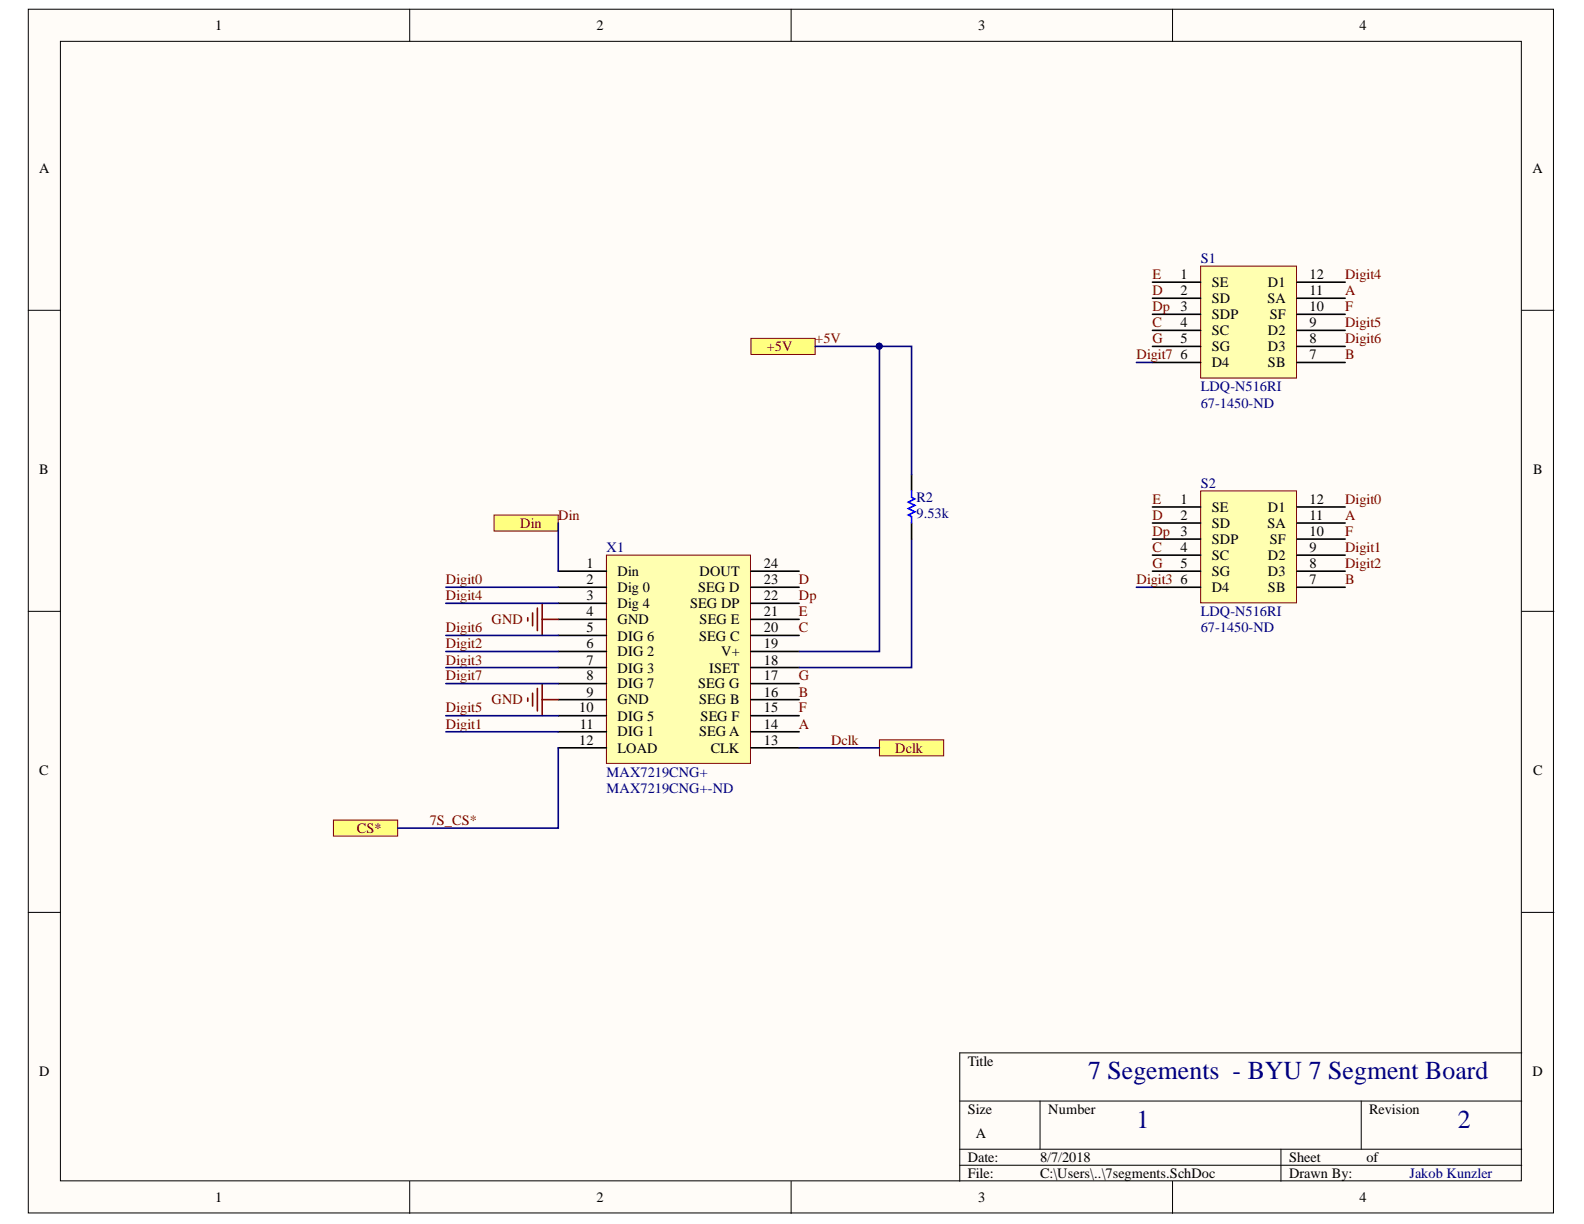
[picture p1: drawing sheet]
<svg xmlns="http://www.w3.org/2000/svg" width="279mm" height="216mm" viewBox="0 0 279 216" stroke-linecap="round" stroke-linejoin="round" font-family="sans-serif">
<g fill="#fffcf8" stroke="#000" stroke-width=".18">
<path d="M5 1.6h269v212.4h-269z"/>
<path d="M10.7 7.3h257.6v201h-257.6z"/>
</g>
<g fill="none" stroke="#000" stroke-width=".18">
<path d="M72.3 1.6v5.7M139.5 1.6v5.7M206.8 1.6v5.7M5 54.7h5.7M268.4 54.7h5.7M5 107.8h5.7M268.4 107.8h5.7M5 160.9h5.7M268.4 160.9h5.7M169.3 194.2h99.1M183.5 194.2v8.5M240.1 194.2v8.5"/>
<path d="M268.4 185.7h-99.1v22.7M72.3 208.4v5.6M139.5 208.4v5.6M169.3 202.7h99.1M169.3 205.5h99.1M206.8 208.4v5.6M225.9 202.7v5.7"/>
</g>
<path d="M107 97.9h25.4v36.8h-25.4z" fill="#ffffb0" stroke="#800000" stroke-width=".18"/>
<g fill="none" stroke="#000" stroke-width=".28">
<path d="M98.5 100.8h8.5M98.5 103.6h8.5M98.5 106.4h8.5M98.5 109.2h8.5M98.5 112.1h8.5M98.5 114.9h8.5M98.5 117.7h8.5M132.5 100.8h8.5M132.5 103.6h8.5M132.5 106.4h8.5M132.5 109.2h8.5M132.5 112.1h8.5"/>
<path d="M132.5 114.9h8.5M132.5 117.7h8.5M98.5 120.6h8.5M98.5 123.4h8.5M98.5 126.2h8.5M98.5 129.1h8.5M98.5 131.9h8.5M132.5 120.6h8.5M132.5 123.4h8.5M132.5 126.2h8.5M132.5 129.1h8.5M132.5 131.9h8.5"/>
</g>
<g fill="#ffff80" stroke="#800000" stroke-width=".18">
<path d="M87.1 90.8h11.4v2.9h-11.4z" fill-rule="evenodd"/>
<path d="M58.8 144.7h11.3v2.8h-11.3z" fill-rule="evenodd"/>
<path d="M155.1 130.5h11.4v2.8h-11.4z" fill-rule="evenodd"/>
<path d="M132.5 59.7h11.3v2.8h-11.3z" fill-rule="evenodd"/>
</g>
<path d="M93.1 109v.5M93.9 108.1v2.3M94.8 107.3v3.9M95.6 106.4v5.7M95.6 109.2h2.9M93.1 123.1v.6M93.9 122.3v2.2M94.8 121.4v4M95.6 120.6v5.6M95.6 123.4h2.9" fill="none" stroke="#800000" stroke-width=".28"/>
<path d="M211.8 46.9h16.9v19.8h-16.9z" fill="#ffffb0" stroke="#800000" stroke-width=".18"/>
<path d="M203.3 49.8h8.5M203.3 52.6h8.5M203.3 55.4h8.5M203.3 58.3h8.5M228.8 49.8h8.5M228.8 52.6h8.5M228.8 55.4h8.5M228.8 58.3h8.5M203.3 61.1h8.5M203.3 63.9h8.5M228.8 61.1h8.5M228.8 63.9h8.5" fill="none" stroke="#000" stroke-width=".28"/>
<path d="M211.8 86.6h16.9v19.7h-16.9z" fill="#ffffb0" stroke="#800000" stroke-width=".18"/>
<g fill="none" stroke="#000" stroke-width=".28">
<path d="M160.8 83.8v2.8M160.8 92.3v2.8M203.3 89.4h8.5M203.3 92.3h8.5M203.3 95.1h8.5M203.3 97.9h8.5M228.8 89.4h8.5M228.8 92.3h8.5M228.8 95.1h8.5M228.8 97.9h8.5M203.3 100.8h8.5M203.3 103.6h8.5"/>
<path d="M228.8 100.8h8.5M228.8 103.6h8.5"/>
</g>
<g fill="none" stroke="#000080" stroke-width=".28">
<path d="M143.8 61.1h17v22.7M155.1 61.1v53.8h-14.1M200.4 63.9h2.9M98.5 92.3v8.5M160.8 95.1v22.6h-19.8M78.6 103.6h19.9M78.6 106.4h19.9M78.6 112.1h19.9M78.6 117.7h19.9M78.6 114.9h19.9M200.4 103.6h2.9M78.6 120.6h19.9"/>
<path d="M78.6 129.1h19.9M78.6 126.2h19.9M98.5 131.9v14.2h-28.4M141 131.9h14.1"/>
</g>
<circle cx="155.1" cy="61.1" r=".52" fill="#000080" stroke="#000080" stroke-width=".18"/>
<path d="M160.8 86.6v1.1l.6 .3-1.2 .6 1.2 .5-1.2 .6 1.2 .6-1.2 .5 .6 .3v1.2" fill="none" stroke="#00f" stroke-width=".28"/>
<g font-size="4.6" fill="#000080">
<text x="191.9" y="190.4">7 Segements - BYU 7 Segment Board</text>
<text x="200.5" y="198.9">1</text>
<text x="257.1" y="198.9">2</text>
</g>
<g font-size="2.5">
<text x="38" y="5.3">1</text>
<text x="105.2" y="5.3">2</text>
<text x="172.6" y="5.3">3</text>
<text x="239.8" y="5.3">4</text>
<text x="6.9" y="30.4">A</text>
<text x="270.3" y="30.4">A</text>
<text x="208.3" y="49.2">1</text>
<text x="208.3" y="52">2</text>
<text x="213.8" y="50.7">SE</text>
<text x="213.8" y="53.5">SD</text>
<text x="223.6" y="53.5">SA</text>
<text x="223.6" y="50.7">D1</text>
<text x="231" y="52">11</text>
<text x="231" y="49.2">12</text>
<text x="208.3" y="54.9">3</text>
<text x="208.3" y="57.7">4</text>
<text x="213.8" y="56.3">SDP</text>
<text x="213.8" y="59.1">SC</text>
<text x="223.6" y="59.1">D2</text>
<text x="224" y="56.3">SF</text>
<text x="231" y="57.7">9</text>
<text x="231" y="54.9">10</text>
<text x="208.3" y="60.6">5</text>
<text x="208.3" y="63.3">6</text>
<text x="213.8" y="62">SG</text>
<text x="213.8" y="64.8">D4</text>
<text x="223.6" y="64.8">SB</text>
<text x="223.6" y="62">D3</text>
<text x="231" y="63.3">7</text>
<text x="231" y="60.6">8</text>
<text x="6.9" y="83.6">B</text>
<text x="270.4" y="83.6">B</text>
<text x="208.3" y="88.9">1</text>
<text x="231" y="88.9">12</text>
<text x="208.3" y="91.7">2</text>
<text x="208.3" y="94.5">3</text>
<text x="213.8" y="90.3">SE</text>
<text x="213.8" y="93.1">SD</text>
<text x="213.8" y="96">SDP</text>
<text x="223.6" y="93.1">SA</text>
<text x="223.6" y="90.3">D1</text>
<text x="224" y="96">SF</text>
<text x="231" y="94.5">10</text>
<text x="231" y="91.7">11</text>
<text x="103.4" y="100.2">1</text>
<text x="108.9" y="101.7">Din</text>
<text x="123.4" y="101.7">DOUT</text>
<text x="134.7" y="100.2">24</text>
<text x="208.3" y="97.3">4</text>
<text x="208.3" y="100.2">5</text>
<text x="213.8" y="98.8">SC</text>
<text x="213.8" y="101.7">SG</text>
<text x="223.6" y="101.7">D3</text>
<text x="223.6" y="98.8">D2</text>
<text x="231" y="100.2">8</text>
<text x="231" y="97.3">9</text>
<text x="103.4" y="103">2</text>
<text x="103.4" y="105.9">3</text>
<text x="108.9" y="104.4">Dig 0</text>
<text x="108.9" y="107.3">Dig 4</text>
<text x="121.7" y="107.3">SEG DP</text>
<text x="123.2" y="104.4">SEG D</text>
<text x="134.7" y="105.9">22</text>
<text x="134.7" y="103">23</text>
<text x="208.3" y="103">6</text>
<text x="213.8" y="104.4">D4</text>
<text x="223.6" y="104.4">SB</text>
<text x="231" y="103">7</text>
<text x="103.4" y="108.7">4</text>
<text x="103.4" y="111.5">5</text>
<text x="108.9" y="110.1">GND</text>
<text x="108.9" y="113">DIG 6</text>
<text x="123.3" y="113">SEG C</text>
<text x="123.4" y="110.1">SEG E</text>
<text x="134.7" y="111.5">20</text>
<text x="134.7" y="108.7">21</text>
<text x="103.4" y="114.3">6</text>
<text x="103.4" y="117.2">7</text>
<text x="108.9" y="115.8">DIG 2</text>
<text x="108.9" y="118.6">DIG 3</text>
<text x="125.1" y="118.6">ISET</text>
<text x="127.2" y="115.8">V+</text>
<text x="134.7" y="117.2">18</text>
<text x="134.7" y="114.3">19</text>
<text x="102.2" y="125.7">10</text>
<text x="103.4" y="120">8</text>
<text x="103.4" y="122.9">9</text>
<text x="108.9" y="121.4">DIG 7</text>
<text x="108.9" y="124.2">GND</text>
<text x="123.2" y="121.4">SEG G</text>
<text x="123.3" y="124.2">SEG B</text>
<text x="134.7" y="125.7">15</text>
<text x="134.7" y="122.9">16</text>
<text x="134.7" y="120">17</text>
<text x="102.2" y="131.3">12</text>
<text x="102.3" y="128.5">11</text>
<text x="108.9" y="127.1">DIG 5</text>
<text x="108.9" y="129.9">DIG 1</text>
<text x="123.3" y="129.9">SEG A</text>
<text x="123.6" y="127.1">SEG F</text>
<text x="134.7" y="131.3">13</text>
<text x="134.7" y="128.5">14</text>
<text x="6.9" y="136.7">C</text>
<text x="108.9" y="132.8">LOAD</text>
<text x="125.4" y="132.8">CLK</text>
<text x="270.4" y="136.7">C</text>
<text x="6.9" y="189.8">D</text>
<text x="170.7" y="188">Title</text>
<text x="270.3" y="189.8">D</text>
<text x="170.7" y="196.5">Size</text>
<text x="184.9" y="196.5">Number</text>
<text x="241.5" y="196.5">Revision</text>
<text x="172.1" y="200.8">A</text>
<text x="170.7" y="205">Date:</text>
<text x="170.7" y="207.8">File:</text>
<text x="183.5" y="205">8/7/2018</text>
<text x="183.5" y="207.8">C:\Users\..\7segments.SchDoc</text>
<text x="227.4" y="205">Sheet</text>
<text x="227.4" y="207.8">Drawn By:</text>
<text x="241" y="205">of</text>
<text x="38" y="212.1">1</text>
<text x="105.2" y="212.1">2</text>
<text x="172.6" y="212.1">3</text>
<text x="239.8" y="212.1">4</text>
</g>
<g font-size="2.5" fill="#000080">
<text x="211.8" y="46.3">S1</text>
<text x="211.8" y="71.9">67-1450-ND</text>
<text x="211.8" y="69">LDQ-N516RI</text>
<text x="161.6" y="88.6">R2</text>
<text x="211.8" y="86">S2</text>
<text x="161.6" y="91.4">9.53k</text>
<text x="107" y="97.3">X1</text>
<text x="211.8" y="111.5">67-1450-ND</text>
<text x="211.8" y="108.7">LDQ-N516RI</text>
<text x="107" y="137">MAX7219CNG+</text>
<text x="107" y="139.9">MAX7219CNG+-ND</text>
<text x="248.6" y="207.8">Jakob Kunzler</text>
</g>
<g font-size="2.5" fill="#800000">
<text x="203.3" y="52">D</text>
<text x="203.3" y="49.2">E</text>
<text x="237.3" y="49.2">Digit4</text>
<text x="237.3" y="52">A</text>
<text x="203.3" y="57.7">C</text>
<text x="203.3" y="54.9">Dp</text>
<text x="237.3" y="54.9">F</text>
<text x="237.3" y="57.7">Digit5</text>
<text x="135.3" y="62">+5V</text>
<text x="143.8" y="60.6">+5V</text>
<text x="200.5" y="63.3">Digit7</text>
<text x="203.3" y="60.6">G</text>
<text x="237.3" y="60.6">Digit6</text>
<text x="237.3" y="63.3">B</text>
<text x="203.3" y="88.9">E</text>
<text x="237.3" y="88.9">Digit0</text>
<text x="91.8" y="93.1">Din</text>
<text x="98.5" y="91.7">Din</text>
<text x="203.3" y="94.5">Dp</text>
<text x="203.3" y="91.7">D</text>
<text x="237.3" y="91.7">A</text>
<text x="237.3" y="94.5">F</text>
<text x="203.3" y="100.2">G</text>
<text x="203.3" y="97.3">C</text>
<text x="237.3" y="97.3">Digit1</text>
<text x="237.3" y="100.2">Digit2</text>
<text x="78.7" y="105.9">Digit4</text>
<text x="78.7" y="103">Digit0</text>
<text x="140.9" y="105.9">Dp</text>
<text x="140.9" y="103">D</text>
<text x="200.5" y="103">Digit3</text>
<text x="237.3" y="103">B</text>
<text x="78.7" y="111.5">Digit6</text>
<text x="86.7" y="110.1">GND</text>
<text x="140.9" y="111.5">C</text>
<text x="140.9" y="108.7">E</text>
<text x="78.7" y="117.2">Digit3</text>
<text x="78.7" y="114.3">Digit2</text>
<text x="78.7" y="125.7">Digit5</text>
<text x="78.7" y="120">Digit7</text>
<text x="86.7" y="124.2">GND</text>
<text x="140.9" y="125.7">F</text>
<text x="140.9" y="122.9">B</text>
<text x="140.9" y="120">G</text>
<text x="78.7" y="128.5">Digit1</text>
<text x="140.9" y="128.5">A</text>
<text x="146.6" y="131.3">Dclk</text>
<text x="157.9" y="132.8">Dclk</text>
<text x="62.9" y="146.9">CS*</text>
<text x="75.8" y="145.5">7S_CS*</text>
</g>
</svg>
